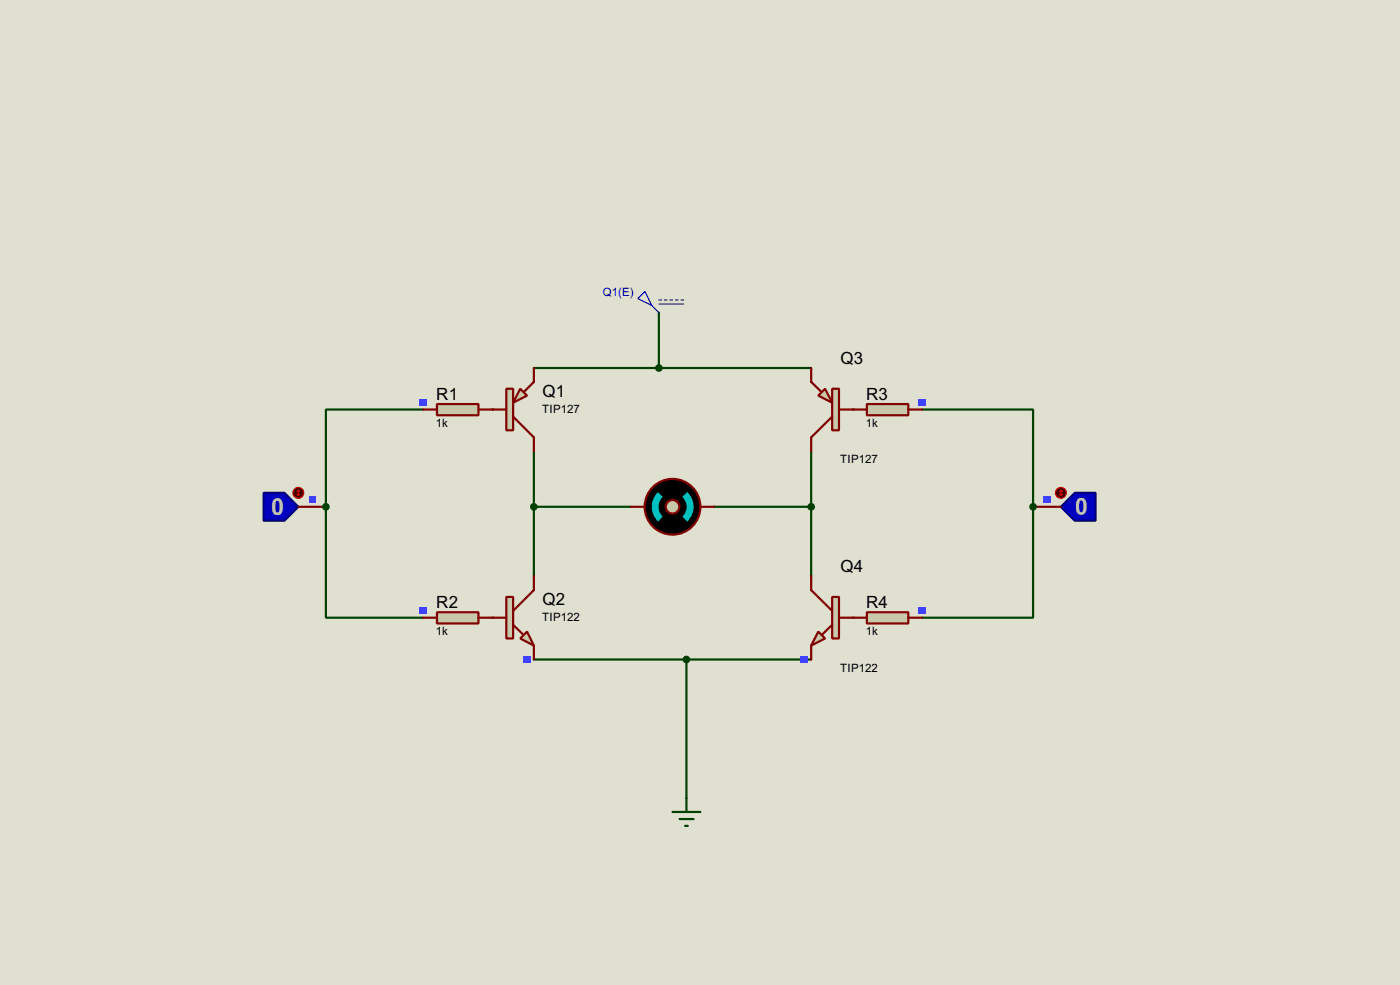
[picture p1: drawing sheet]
<svg xmlns="http://www.w3.org/2000/svg" width="256mm" height="180mm" viewBox="0 0 256 180" stroke-linecap="round" stroke-linejoin="round" font-family="sans-serif">
<path d="M0 0h256.5v180.3h-256.5z" fill="#e0e0d0"/>
<g fill="#004000">
<circle cx="90.2" cy="75" r=".2"/>
<circle cx="90.2" cy="113.1" r=".2"/>
<circle cx="156.3" cy="75" r=".2"/>
<circle cx="156.3" cy="113.1" r=".2"/>
</g>
<path d="M120.7 57.2v10.2M77.5 75h-17.8v17.8M97.8 67.4h50.8M97.8 92.8h17.8M97.8 82.6v22.9M130.9 92.8h17.7M148.6 82.6v22.9M97.8 120.7h50.8M125.8 120.7v25.4" fill="none" stroke="#004000" stroke-width=".4"/>
<circle cx="59.7" cy="92.8" r=".2" fill="#004000"/>
<path d="M169 75h20.3v17.8M59.7 92.8v20.3h17.8" fill="none" stroke="#004000" stroke-width=".4"/>
<circle cx="189.3" cy="92.8" r=".2" fill="#004000"/>
<path d="M189.3 92.8v20.3h-20.3" fill="none" stroke="#004000" stroke-width=".4"/>
<circle cx="123.2" cy="92.8" r="5.1" fill="#000" stroke="#800000" stroke-width=".4"/>
<circle cx="123.2" cy="92.8" r="1.25" fill="#c8c8aa" stroke="#800000" stroke-width=".4"/>
<g fill="#000" stroke="#000" stroke-width=".4">
<path d="M120.6 90.1a3.7 3.7 0 0 1 5.3 0l-.9 .9a2.53 2.53 0 0 0-3.6 0z" fill-rule="evenodd"/>
<path d="M121.4 94.6a2.54 2.54 0 0 0 3.6 0l.9 .9a3.7 3.7 0 0 1-5.3 0z" fill-rule="evenodd"/>
</g>
<g fill="#00c0c0">
<path d="M125 91l.9-.9a3.7 3.7 0 0 1 0 5.4l-.9-.9a2.45 2.45 0 0 0 0-3.6z" fill-rule="evenodd"/>
<path d="M120.6 90.1l.8 .9a2.54 2.54 0 0 0 0 3.6l-.8 .9a3.7 3.7 0 0 1 0-5.4z" fill-rule="evenodd"/>
</g>
<path d="M115.6 92.8h2.6M128.3 92.8h2.6" fill="none" stroke="#800000" stroke-width=".4"/>
<path d="M80.1 74h7.6v2h-7.6z" fill="#c8c8aa" stroke="#800000" stroke-width=".4"/>
<path d="M77.5 75h2.6M87.7 75h2.5" fill="none" stroke="#800000" stroke-width=".4"/>
<path d="M76.9 73.1h1.3v1.2h-1.3z" fill="#4040ff"/>
<path d="M95.3 71.2l1.3 1.2-2.6 1.3z" fill="#c8c8aa" stroke="#800000" stroke-width=".4"/>
<path d="M92.8 71.2h1.2v7.6h-1.2z" fill="#c8c8aa" stroke="#800000" stroke-width=".4"/>
<path d="M90.2 75h2.6M94 76.3l3.8 3.8v2.5M97.8 67.4v2.5l-1.7 1.8" fill="none" stroke="#800000" stroke-width=".4"/>
<path d="M80.1 112.1h7.6v2h-7.6z" fill="#c8c8aa" stroke="#800000" stroke-width=".4"/>
<path d="M77.5 113.1h2.6M87.7 113.1h2.5" fill="none" stroke="#800000" stroke-width=".4"/>
<path d="M76.9 111.2h1.3v1.2h-1.3z" fill="#4040ff"/>
<path d="M95.3 116.9l1.3-1.3 1.2 2.6z" fill="#c8c8aa" stroke="#800000" stroke-width=".4"/>
<path d="M92.8 109.3h1.2v7.6h-1.2z" fill="#c8c8aa" stroke="#800000" stroke-width=".4"/>
<path d="M90.2 113.1h2.6M94 114.4l1.8 1.7M97.8 105.5v2.5l-3.8 3.8M97.8 118.2v2.5" fill="none" stroke="#800000" stroke-width=".4"/>
<path d="M95.9 120.1h1.3v1.2h-1.3z" fill="#4040ff"/>
<path d="M158.8 74h7.6v2h-7.6z" fill="#c8c8aa" stroke="#800000" stroke-width=".4"/>
<path d="M156.3 75h2.5M166.4 75h2.6" fill="none" stroke="#800000" stroke-width=".4"/>
<path d="M168.3 73.1h1.3v1.2h-1.3z" fill="#4040ff"/>
<path d="M149.9 72.4l1.3-1.2 1.3 2.5z" fill="#c8c8aa" stroke="#800000" stroke-width=".4"/>
<path d="M152.5 71.2h1.2v7.6h-1.2z" fill="#c8c8aa" stroke="#800000" stroke-width=".4"/>
<path d="M148.6 67.4v2.5l1.8 1.8M152.5 76.3l-3.9 3.8v2.5M153.7 75h2.6" fill="none" stroke="#800000" stroke-width=".4"/>
<path d="M158.8 112.1h7.6v2h-7.6z" fill="#c8c8aa" stroke="#800000" stroke-width=".4"/>
<path d="M156.3 113.1h2.5M166.4 113.1h2.6" fill="none" stroke="#800000" stroke-width=".4"/>
<path d="M168.3 111.2h1.3v1.2h-1.3z" fill="#4040ff"/>
<path d="M149.9 115.6l1.3 1.3-2.6 1.3z" fill="#c8c8aa" stroke="#800000" stroke-width=".4"/>
<path d="M152.5 109.3h1.2v7.6h-1.2z" fill="#c8c8aa" stroke="#800000" stroke-width=".4"/>
<path d="M148.6 105.5v2.5l3.9 3.8M148.6 118.2v2.5M152.5 114.4l-1.8 1.7M153.7 113.1h2.6" fill="none" stroke="#800000" stroke-width=".4"/>
<path d="M146.7 120.1h1.3v1.2h-1.3z" fill="#4040ff"/>
<path d="M123.2 148.6h5.1M124.5 149.9h2.6M125.5 151.2h.5M125.8 146.1v2.5" fill="none" stroke="#004000" stroke-width=".4"/>
<g fill="#004000" stroke="#004000" stroke-width=".4">
<circle cx="125.7" cy="120.7" r=".5"/>
<circle cx="148.6" cy="92.8" r=".5"/>
<circle cx="97.8" cy="92.8" r=".5"/>
<circle cx="120.7" cy="67.4" r=".5"/>
</g>
<path d="M116.9 54.7l1.3-1.3 1.2 2.5zM119.4 55.9l1.3 1.3M120.7 54.9h.5M120.7 55.7h4.6M121.7 54.9h.5M122.7 54.9h.5M123.8 54.9h.5M124.8 54.9h.5" fill="none" stroke="#0000c0" stroke-width=".2"/>
<path d="M48.3 90.2h3.8l2.6 2.6-2.6 2.5h-3.8z" fill-rule="evenodd" fill="#0000c0" stroke="#000080" stroke-width=".4"/>
<path d="M54.7 92.8h5" fill="none" stroke="#800000" stroke-width=".4"/>
<circle cx="54.6" cy="90.2" r="1" fill="#400000" stroke="#f00" stroke-width=".2"/>
<path d="M54.4 90.5l.3 .2M54.7 89.7v1M54.7 89.7l-.3 .3M54.7 89.7l.2 .3M54.9 90.5l-.2 .2" fill="none" stroke="#f00" stroke-width=".2"/>
<path d="M56.6 90.9h1.2v1.2h-1.2z" fill="#4040ff"/>
<circle cx="59.7" cy="92.8" r=".5" fill="#004000" stroke="#004000" stroke-width=".4"/>
<path d="M194.4 92.8l2.5-2.6h3.8v5.1h-3.8z" fill-rule="evenodd" fill="#0000c0" stroke="#000080" stroke-width=".4"/>
<path d="M189.3 92.8h5.1" fill="none" stroke="#800000" stroke-width=".4"/>
<circle cx="194.3" cy="90.2" r="1" fill="#400000" stroke="#f00" stroke-width=".2"/>
<path d="M194.1 90.5l.3 .2M194.4 89.7v1M194.4 89.7l.2 .3M194.4 89.7l-.3 .3M194.6 90.5l-.2 .2" fill="none" stroke="#f00" stroke-width=".2"/>
<path d="M191.2 90.9h1.3v1.2h-1.3z" fill="#4040ff"/>
<circle cx="189.2" cy="92.8" r=".5" fill="#004000" stroke="#004000" stroke-width=".4"/>
<g font-size="4.8" fill="#c0c0c0">
<text x="49.7" y="94.3">0</text>
<text x="199.3" y="91.2" transform="rotate(-180 199.3 91.2)">0</text>
</g>
<g font-size="3.5">
<text x="154" y="66.6">Q3</text>
<text x="79.9" y="73.2">R1</text>
<text x="99.4" y="72.6">Q1</text>
<text x="158.7" y="73.2">R3</text>
<text x="154" y="104.7">Q4</text>
<text x="79.9" y="111.3">R2</text>
<text x="99.4" y="110.7">Q2</text>
<text x="158.7" y="111.3">R4</text>
</g>
<text font-size="2.4" fill="#0000c0" x="110.4" y="54.2">Q1(E)</text>
<g font-size="2.4">
<text x="99.3" y="75.5">TIP127</text>
<text x="79.9" y="78.2">1k</text>
<text x="158.6" y="78.2">1k</text>
<text x="153.9" y="84.8">TIP127</text>
<text x="99.3" y="113.6">TIP122</text>
<text x="79.9" y="116.3">1k</text>
<text x="158.6" y="116.3">1k</text>
<text x="153.9" y="122.9">TIP122</text>
</g>
</svg>
